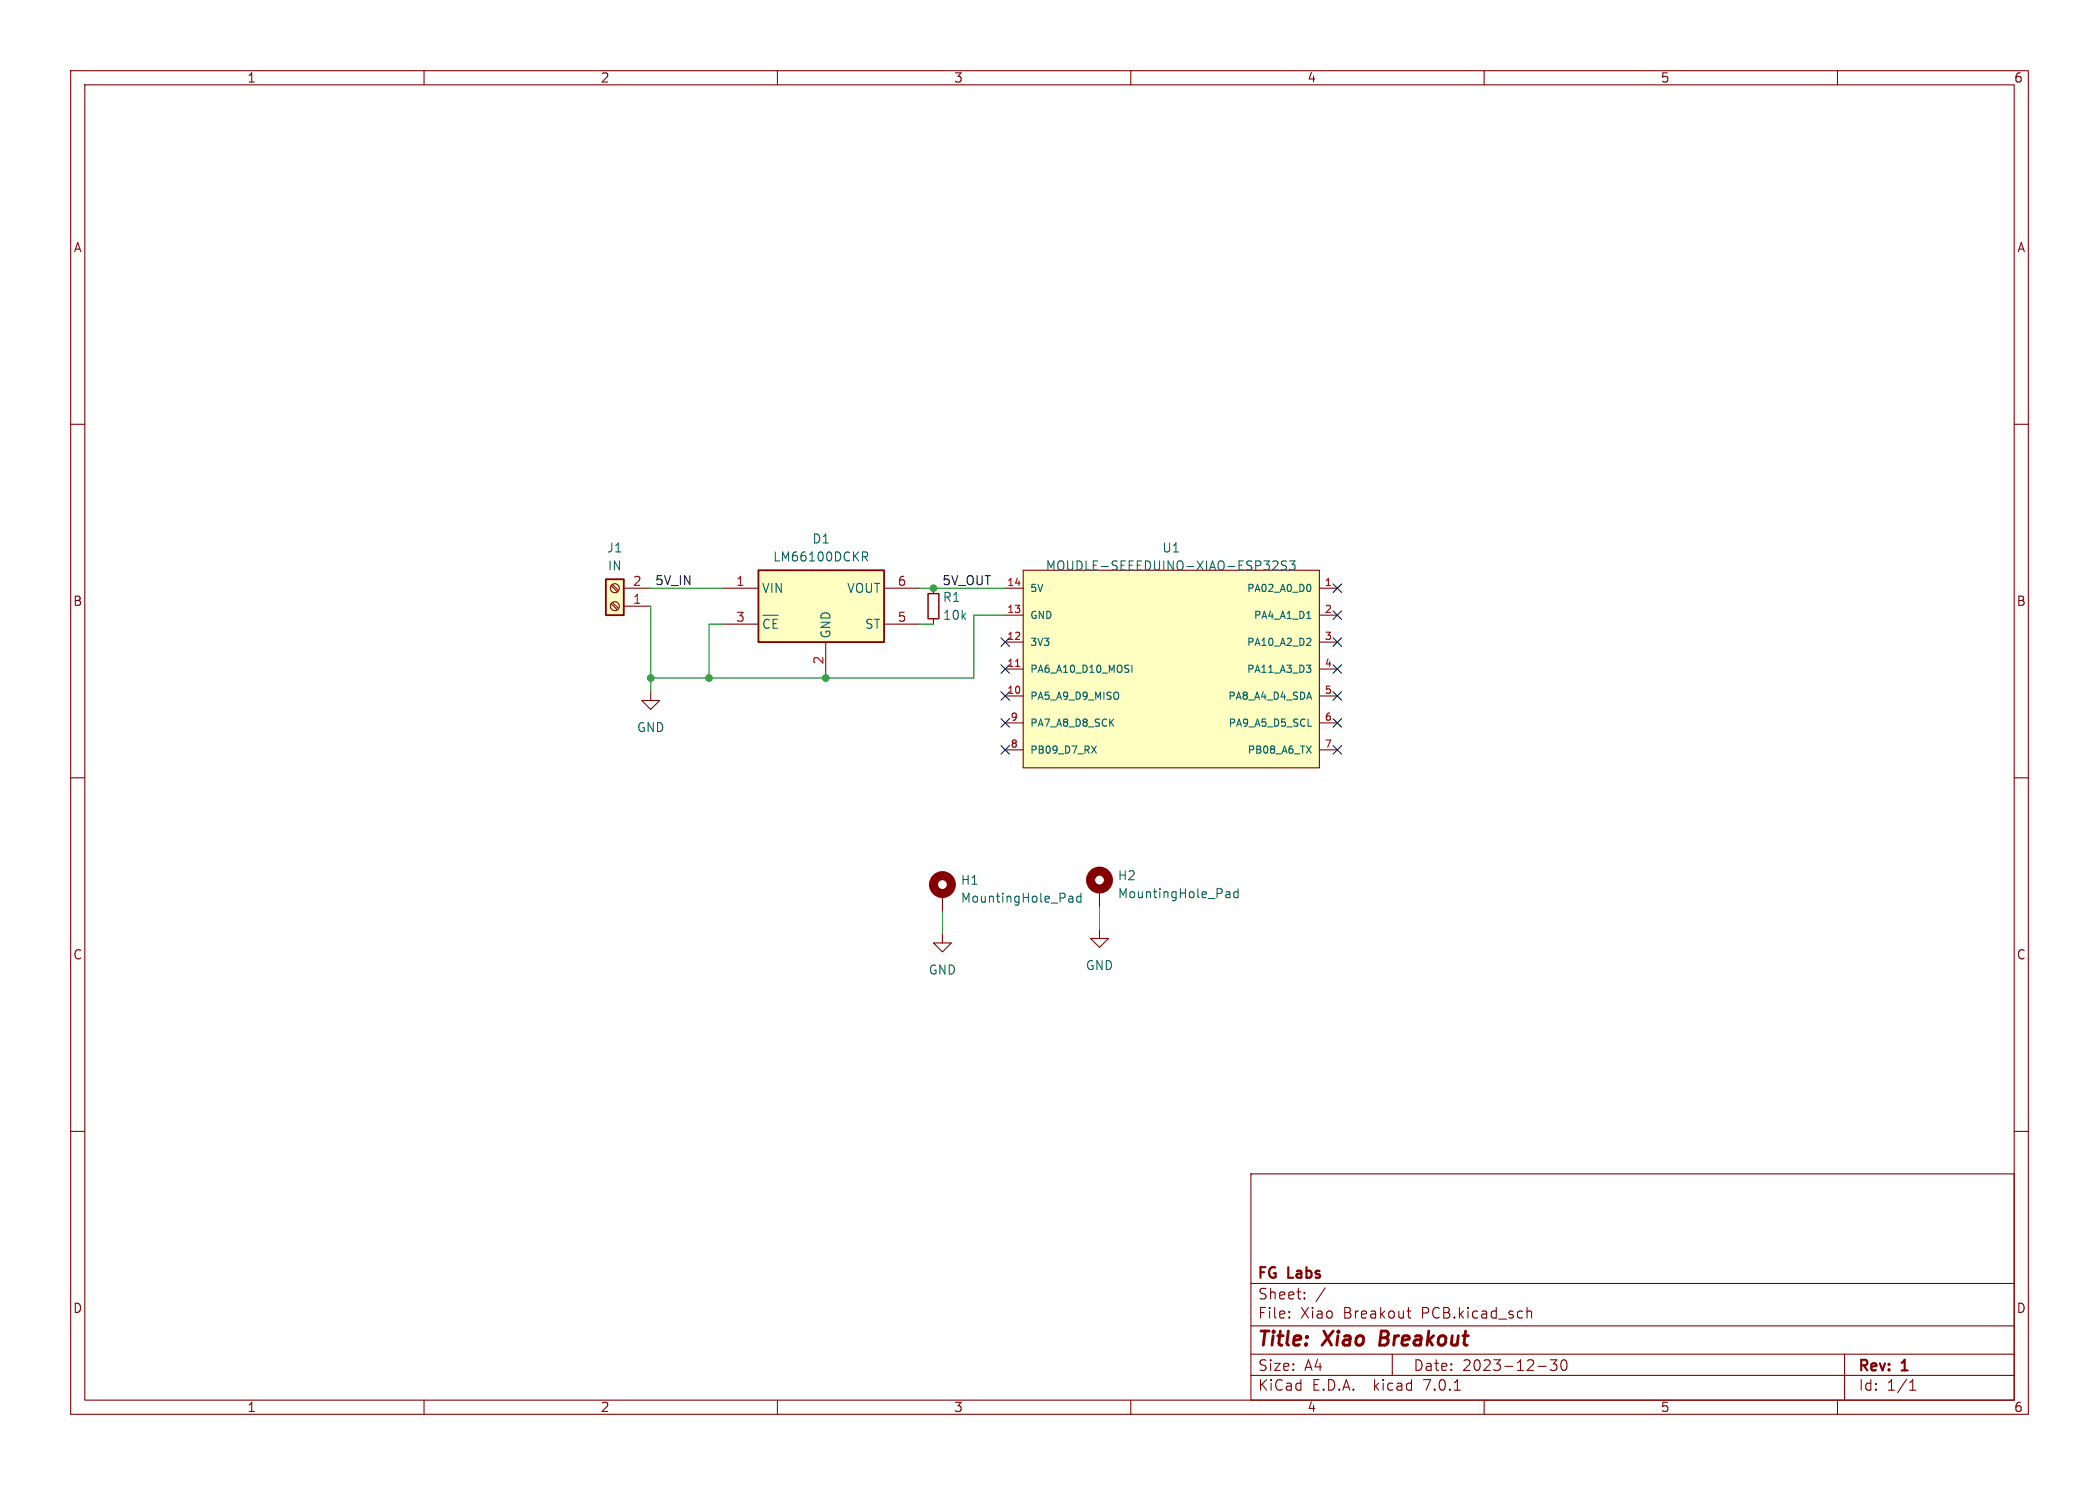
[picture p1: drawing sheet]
<svg xmlns="http://www.w3.org/2000/svg" width="297mm" height="210mm" viewBox="0 0 297 210" stroke-linecap="round" stroke-linejoin="round" font-family="sans-serif">
<g fill="none" stroke="#840000" stroke-width=".15">
<path d="M10 10h277v190h-277zM12 12h273v186h-273zM60 10v2M110 10v2M160 10v2M210 10v2M260 10v2M10 60h2M285 60h2M86.5 82.9l.9 .8M86.5 85.4l.9 .8M86.7 82.7l.8 .8"/>
<path d="M86.7 85.2l.8 .9M88.3 85.7h3.8M88.3 83.2h3.8M92.1 97.8v1.3h1.2l-1.2 1.2-1.3-1.2h1.3M102.2 83.2h5.1M102.2 88.3h5.1M116.8 90.8v5.1M125.1 83.2h5.1M125.1 88.3h5.1M132.1 83.2v.7M132.1 87.5v.8M142.2 83.2h2.6"/>
<path d="M142.2 98.4h2.6M142.2 94.6h2.6M142.2 90.8h2.6M142.2 87h2.6M144.8 80.6h41.9v28h-41.9zM186.7 83.2h2.5M186.7 98.4h2.5M186.7 94.6h2.5M186.7 90.8h2.5M186.7 87h2.5M10 110h2M142.2 102.2h2.6"/>
<path d="M142.2 106h2.6M186.7 102.2h2.5M186.7 106h2.5M285 110h2M133.3 132.1v1.3h1.3l-1.3 1.2-1.2-1.2h1.2M133.3 126.4v2.5M155.6 131.4v1.3h1.2l-1.2 1.3-1.3-1.3h1.3M155.6 125.7v2.6M10 160h2M285 160h2M177 166h108v32h-108zM60 198v2"/>
<path d="M110 198v2M160 198v2M177 194.5h108M177 191.5h108M177 187.5h108M177 181.5h108M182.4 186.3h.1l-.1 .1M182.4 185.5h.1l-.1 .1M184.6 183.6v.1M184.6 182.8v.1M197 191.5v3M199.1 185.4h.5"/>
<path d="M199.3 184.9v1.3l.1 .1 .2 .1M205.8 196.6h.8M210 198v2M216.1 185.5a.37 .37 0 0 1 .6 .1v.8M216.1 184.9v1.5M217.6 193.2h1.2M219.4 192.3h.9l-.5 .6a.41 .41 0 0 1 .5 .3v.3l-.2 .2-.5 .1-.2-.1M221 192.4a.36 .36 0 0 1 .4-.1 .36 .36 0 0 1 .2 .3 .77 .77 0 0 1-.4 1.2 .91 .91 0 0 1-.2-1.4zM260 198v2M261 191.5v6.5M270.2 196.6h.9M270.2 195.5l.4-.4v1.5"/>
<circle cx="87" cy="85.7" r=".63"/>
<circle cx="87" cy="83.2" r=".63"/>
</g>
<g fill="none" stroke="#840000" stroke-width="1.3">
<circle cx="133.3" cy="125.1" r="1.27"/>
<circle cx="155.6" cy="124.5" r="1.27"/>
</g>
<g fill="none" stroke="#006464" stroke-width=".15">
<path d="M122 78.1h.5l.3 .2-.2 .4h-.6M122.3 78.7l.5 .6M180.1 79.4l.2-.1h.3l.2 .1v.3v.2l-.8 .7h.8M182 79.4l-.5-.1-.1 .1v.4l.5 .3 .1 .3-.2 .2-.5-.1M182.5 79.3h.7l-.4 .5 .4 .1v.6l-.2 .1h-.4l-.1-.1M107.9 87h2.2M108.9 87.7l-.1-.1a.45 .45 0 0 0-.7 .3M110 87.6h-.6v1.3M160.2 94.1v1M184.9 94.1h.6l-.4 .4M184.9 87.5h.6M185.2 82.6a.64 .64 0 0 1 0 1.1"/>
<path d="M185.3 90.3l.2 .2-.1 .2-.5 .6h.6M185.3 94.5l.2 .1v.3l-.2 .2M154.5 105.5l.6 1M155.1 105.5l-.6 1M184.9 105.5l.6 1M185.1 102.7h.5M185.5 105.5l-.6 1M151.4 126.7l.3 .1 .1 .8M151.8 127.5l-.4 .1M151.8 127l-.4 .1M153 126.8l-.4-.1-.2 .3v.3l.1 .2h.5M153 126.3v1.3"/>
<path d="M173.6 126.1l.4 .1v.8M174 126.9l-.4 .1M174 126.4l-.4 .1M175.2 126.2l-.4-.1-.2 .2v.4l.1 .2h.5M175.2 125.7v1.3"/>
</g>
<path d="M131.3 83.9h1.5v3.6h-1.5z" fill="none" stroke="#840000" stroke-width=".2"/>
<g fill="#ffffc2" stroke="#ffffc2" stroke-width=".14">
<path d="M85.7 81.9h2.6v5.1h-2.6z"/>
<path d="M107.3 80.6h17.8v10.2h-17.8z"/>
<path d="M144.8 80.6h41.9v28h-41.9z"/>
</g>
<path d="M85.7 81.9h2.6v5.1h-2.6zM107.3 80.6h17.8v10.2h-17.8z" fill="none" stroke="#840000" stroke-width=".25"/>
<path d="M143.7 94.2h.6" fill="none" stroke="#a90000" stroke-width=".15"/>
<path d="M92.1 83.2h10.1M92.1 85.7v12.1M102.2 88.3h-1.9v7.6M130.2 83.2h12M130.2 88.3h1.9M142.2 87h-4.4v8.9h-45.7M133.3 128.9v3.2M155.6 128.3v3.1" fill="none" stroke="#009600" stroke-width=".15"/>
<g fill="none" stroke="#000084" stroke-width=".15">
<path d="M141.6 97.8l1.2 1.2M141.6 94l1.2 1.2M141.6 90.2l1.2 1.2M142.8 97.8l-1.2 1.2M142.8 94l-1.2 1.2M142.8 90.2l-1.2 1.2M188.6 86.4l1.2 1.2M188.6 82.6l1.2 1.2M188.6 90.2l1.2 1.2M188.6 94l1.2 1.2M188.6 97.8l1.2 1.2M189.8 86.4l-1.2 1.2"/>
<path d="M189.8 82.6l-1.2 1.2M189.8 90.2l-1.2 1.2M189.8 94l-1.2 1.2M189.8 97.8l-1.2 1.2M141.6 105.4l1.2 1.3M141.6 101.6l1.2 1.2M142.8 105.4l-1.2 1.3M142.8 101.6l-1.2 1.2M188.6 101.6l1.2 1.2M188.6 105.4l1.2 1.3M189.8 101.6l-1.2 1.2M189.8 105.4l-1.2 1.3"/>
</g>
<g fill="#009600" stroke="#009600" stroke-width=".15">
<circle cx="132.1" cy="83.2" r=".46"/>
<circle cx="100.3" cy="95.9" r=".46"/>
<circle cx="116.8" cy="95.9" r=".46"/>
<circle cx="92.1" cy="95.9" r=".46"/>
</g>
<g font-size="2.8" fill="#840000">
<text x="178" y="190.8">Title:</text>
<text x="187.4" y="190.8">Xiao</text>
<text x="195.9" y="190.8">Breakout</text>
</g>
<g font-size="2.1" fill="#840000">
<text x="178" y="183.9">Sheet:</text>
<text x="178" y="181.1">FG</text>
<text x="182.4" y="181.1">Labs</text>
<text x="186.2" y="183.9">/</text>
<text x="178" y="186.6">File:</text>
<text x="184" y="186.6">Xiao</text>
<text x="190.1" y="186.6">Breakout</text>
<text x="201.2" y="186.6">PCB.kicad_sch</text>
<text x="178" y="196.8">KiCad</text>
<text x="178" y="194">Size:</text>
<text x="184.6" y="194">A4</text>
<text x="185.7" y="196.8">E.D.A.</text>
<text x="194.4" y="196.8">kicad</text>
<text x="200" y="194">Date:</text>
<text x="201.5" y="196.8">7.0.1</text>
<text x="206.9" y="194">2023-12-30</text>
<text x="263" y="194.2">Rev:</text>
<text x="263" y="196.8">Id:</text>
<text x="267" y="196.8">1/1</text>
<text x="269.2" y="194.2">1</text>
</g>
<g font-size="1.8" fill="#840000">
<text x="35" y="11.8">1</text>
<text x="85" y="11.8">2</text>
<text x="135" y="11.8">3</text>
<text x="185" y="11.8">4</text>
<text x="235" y="11.8">5</text>
<text x="285" y="11.8">6</text>
<text x="10.4" y="35.8">A</text>
<text x="285.4" y="35.8">A</text>
<text x="10.3" y="85.8">B</text>
<text x="285.3" y="85.8">B</text>
<text x="10.3" y="135.8">C</text>
<text x="285.3" y="135.8">C</text>
<text x="10.3" y="185.8">D</text>
<text x="285.3" y="185.8">D</text>
<text x="35" y="199.8">1</text>
<text x="85" y="199.8">2</text>
<text x="135" y="199.8">3</text>
<text x="185" y="199.8">4</text>
<text x="235" y="199.8">5</text>
<text x="285" y="199.8">6</text>
</g>
<g font-size="1.8" fill="#006464">
<text x="114.9" y="77">D1</text>
<text x="85.8" y="78.3">J1</text>
<text x="86" y="80.8">IN</text>
<text x="109.3" y="79.6">LM66100DCKR</text>
<text x="147.9" y="80.8">MOUDLE-SEEEDUINO-XIAO-ESP32S3</text>
<text x="164.4" y="78.3">U1</text>
<text x="107.8" y="84">VIN</text>
<text x="107.8" y="89.7">~{CE}</text>
<text x="119.7" y="84">VOUT</text>
<text x="122.3" y="89.1">ST</text>
<text x="133.4" y="85.3">R1</text>
<text x="133.4" y="87.8">10k</text>
<text x="117.7" y="90.3" transform="rotate(-90 117.7 90.3)">GND</text>
<text x="90.1" y="103.7">GND</text>
<text x="135.9" y="125.3">H1</text>
<text x="158.1" y="124.7">H2</text>
<text x="135.9" y="127.8">MountingHole_Pad</text>
<text x="158.1" y="127.2">MountingHole_Pad</text>
<text x="131.4" y="138">GND</text>
<text x="153.6" y="137.4">GND</text>
</g>
<g font-size="1.8" fill="#a90000">
<text x="89.5" y="82.9">2</text>
<text x="104.1" y="82.9">1</text>
<text x="127" y="82.9">6</text>
<text x="89.5" y="85.5">1</text>
<text x="104.1" y="88">3</text>
<text x="127" y="88">5</text>
<text x="116.6" y="94" transform="rotate(-90 116.6 94)">2</text>
</g>
<g font-size="1.8" fill="#0f0f0f">
<text x="92.7" y="82.8">5V_IN</text>
<text x="133.3" y="82.8">5V_OUT</text>
</g>
<g font-size="1.4" fill="#a90000">
<text x="142.5" y="82.9">14</text>
<text x="187.4" y="82.9">1</text>
<text x="142.5" y="86.7">13</text>
<text x="187.4" y="86.7">2</text>
<text x="142.5" y="94.4">11</text>
<text x="142.5" y="90.6">12</text>
<text x="187.4" y="90.6">3</text>
<text x="187.4" y="94.4">4</text>
<text x="142.5" y="98.2">10</text>
<text x="142.9" y="102">9</text>
<text x="187.4" y="98.2">5</text>
<text x="187.4" y="102">6</text>
<text x="142.9" y="105.8">8</text>
<text x="187.4" y="105.8">7</text>
</g>
<g font-size="1.4" fill="#006464">
<text x="145.8" y="83.9">5V</text>
<text x="176.3" y="83.9">PA02_A0_D0</text>
<text x="145.8" y="87.7">GND</text>
<text x="177.3" y="87.7">PA4_A1_D1</text>
<text x="145.8" y="95.3">PA6_A10_D10_MOSI</text>
<text x="145.8" y="91.5">3V3</text>
<text x="176.3" y="91.5">PA10_A2_D2</text>
<text x="176.3" y="95.3">PA11_A3_D3</text>
<text x="145.8" y="99.1">PA5_A9_D9_MISO</text>
<text x="173.6" y="99.1">PA8_A4_D4_SDA</text>
<text x="145.8" y="106.7">PB09_D7_RX</text>
<text x="145.8" y="102.9">PA7_A8_D8_SCK</text>
<text x="173.7" y="102.9">PA9_A5_D5_SCL</text>
<text x="176.4" y="106.7">PB08_A6_TX</text>
</g>
</svg>
